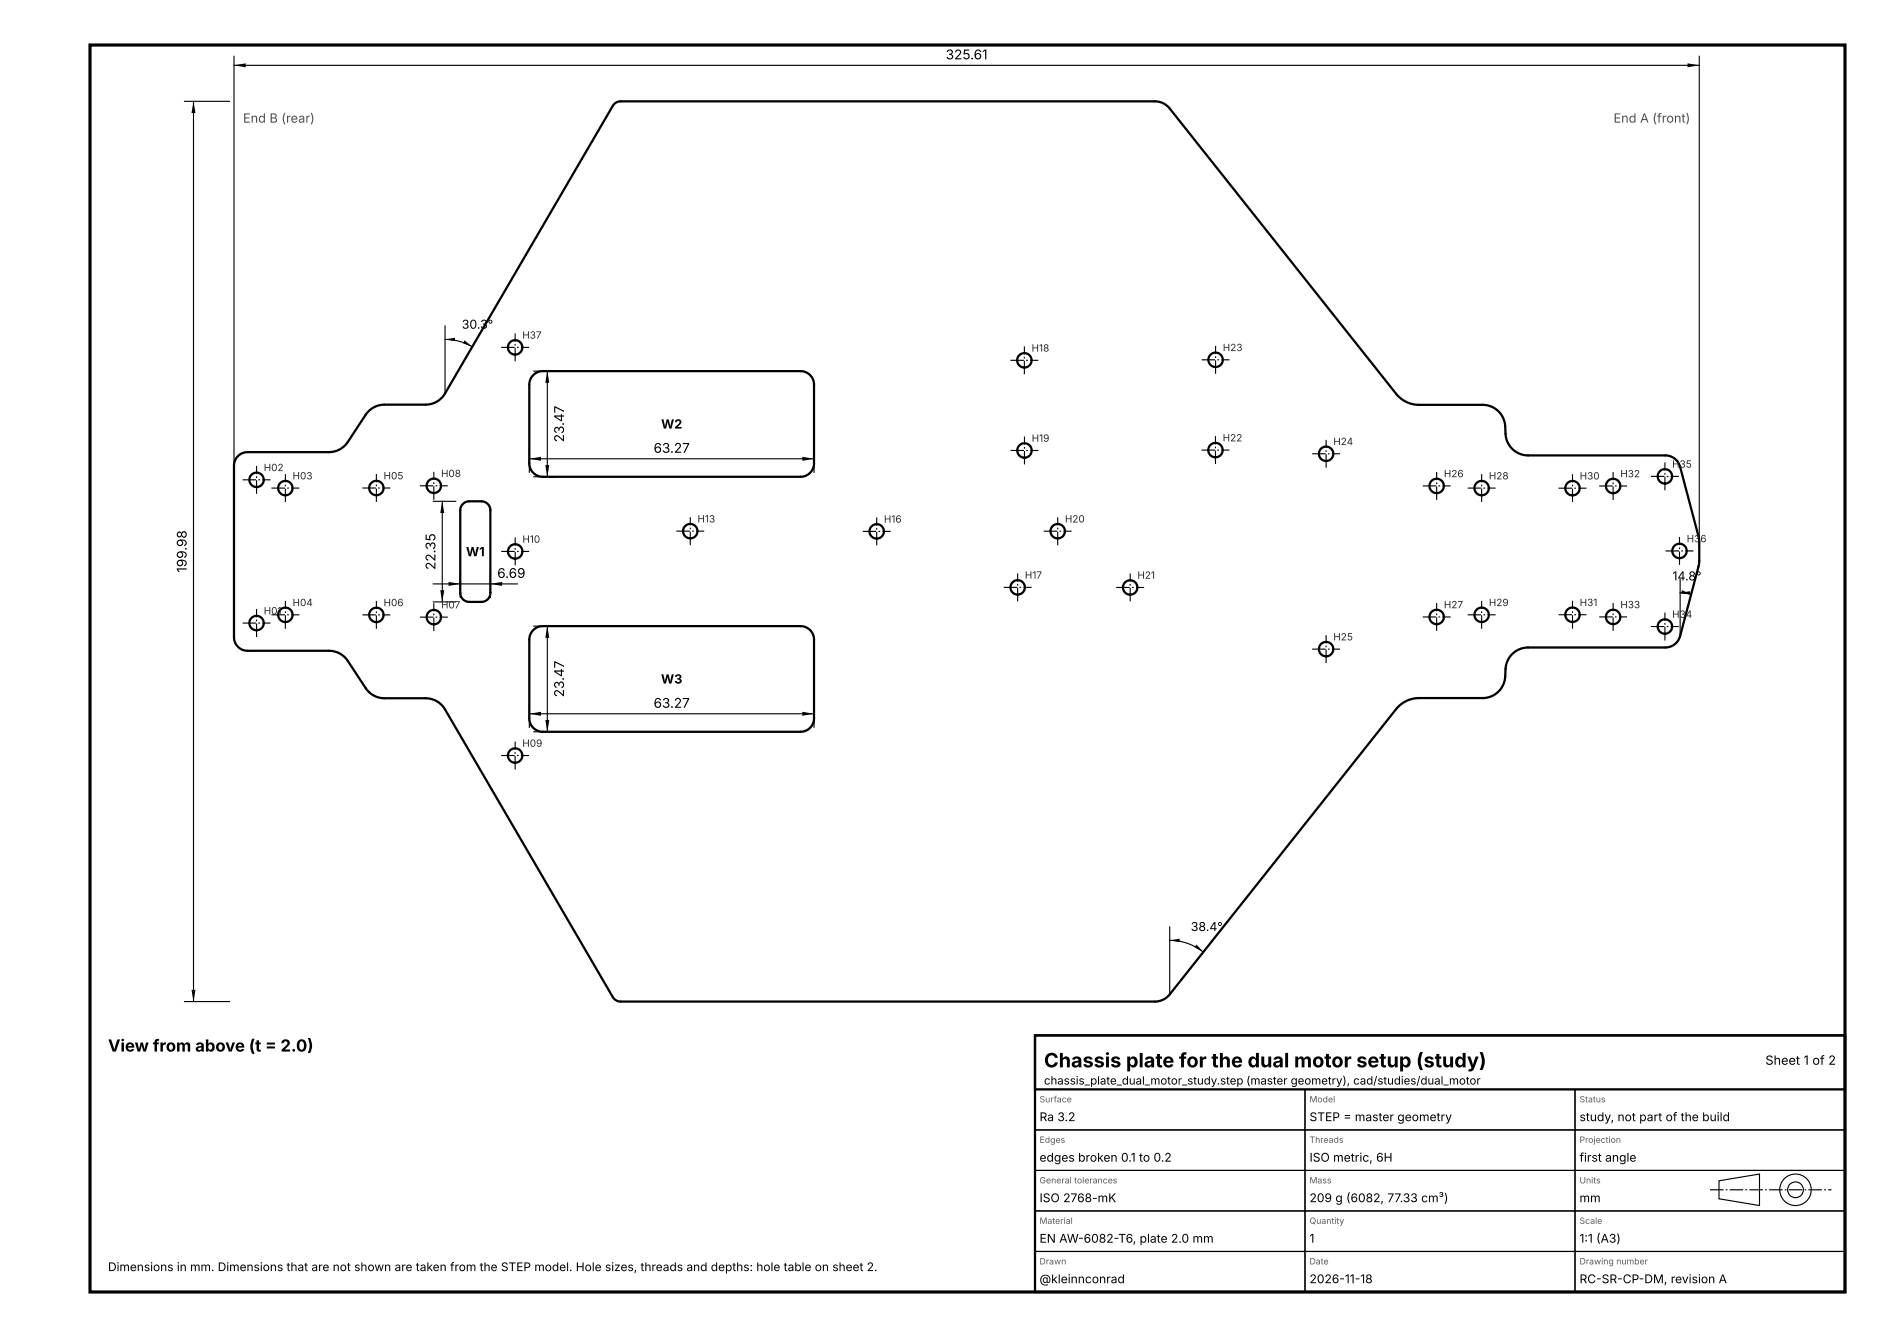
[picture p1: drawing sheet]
<svg xmlns="http://www.w3.org/2000/svg" width="420mm" height="297mm" viewBox="0 0 420 297" stroke-linecap="round" stroke-linejoin="round" font-family="sans-serif">
<g fill="none" stroke="#000" stroke-width=".5">
<path d="M118.5 83.3l1-.7 1.1-.2h57.3a3 3 0 0 1 3 3v17.5a3 3 0 0 1-3 3h-57.3a3 3 0 0 1-3-3v-17.6l.3-1.1zM52.9 101.3l.9-.6 1.1-.3h18.2l1.4-.2 1.3-.5 1-.9 4.6-6.9 .9-.9 .9-.6 1.9-.5h10.1l1.5-.5 1.3-.9 .9-1.1 37.3-63.9 .4-.5 .6-.4 .7-.1h118.9a4.2 4.2 0 0 1 3.1 1.6l50.3 63.4 1.4 1.2 1.6 .9 1.7 .3h14.7l1.9 .5 1.5 1 1.1 1.5 .3 1.4 .3 2.8 .6 1.7 1.4 1.5 1.8 .8 31.6 .1a3.4 3.4 0 0 1 3.3 2.5l4.1 15.8 .1 5.1-.2 1.2-4.1 15.6a3.4 3.4 0 0 1-3.2 2.4l-31.6 .1-1.8 .8-1.4 1.5-.6 1.7-.3 2.8-.3 1.4-1.1 1.5-1.5 1-1.9 .5h-14.7l-1.7 .3-1.6 .9-1.4 1.2-50.3 63.4a4.2 4.2 0 0 1-3.3 1.6h-118.7l-.7-.1-.6-.4-.4-.5-37.3-63.9-.9-1.1-1.3-.9-1.5-.5h-10.1l-1.9-.5-.9-.6-.9-.9-4.6-6.9-1-.9-1.3-.5-1.4-.2h-18.1a3 3 0 0 1-3-3v-38.2l.3-1.2zM102.8 112l1.2-.6h3a2 2 0 0 1 2 2v18.3a2 2 0 0 1-2 2h-2.7a2 2 0 0 1-2-2v-18.3l.1-.8zM118.5 140l1-.7 1.1-.2h57.3a3 3 0 0 1 3 3v17.5a3 3 0 0 1-3 3h-57.3a3 3 0 0 1-3-3v-17.7l.3-1zM230 230h180v12h-180zM230 230h180v57h-180z"/>
<circle cx="114.5" cy="77.2" r="1.6"/>
<circle cx="270.1" cy="79.9" r="1.6"/>
<circle cx="227.6" cy="80" r="1.6"/>
<circle cx="270.1" cy="100" r="1.6"/>
<circle cx="57" cy="106.6" r="1.6"/>
<circle cx="63.4" cy="108.4" r="1.6"/>
<circle cx="83.6" cy="108.4" r="1.6"/>
<circle cx="96.4" cy="107.9" r="1.6"/>
<circle cx="153.4" cy="118" r="1.6"/>
<circle cx="194.8" cy="118" r="1.6"/>
<circle cx="227.7" cy="100.1" r="1.6"/>
<circle cx="235" cy="118" r="1.6"/>
<circle cx="294.7" cy="100.8" r="1.6"/>
<circle cx="319.3" cy="107.9" r="1.6"/>
<circle cx="329.3" cy="108.4" r="1.6"/>
<circle cx="349.4" cy="108.4" r="1.6"/>
<circle cx="358.5" cy="108" r="1.6"/>
<circle cx="370" cy="105.8" r="1.6"/>
<circle cx="57" cy="138.4" r="1.6"/>
<circle cx="63.4" cy="136.6" r="1.6"/>
<circle cx="83.6" cy="136.6" r="1.6"/>
<circle cx="96.4" cy="137.1" r="1.6"/>
<circle cx="114.5" cy="122.5" r="1.6"/>
<circle cx="226.1" cy="130.5" r="1.6"/>
<circle cx="251.2" cy="130.5" r="1.6"/>
<circle cx="319.3" cy="137.1" r="1.6"/>
<circle cx="329.3" cy="136.6" r="1.6"/>
<circle cx="349.4" cy="136.6" r="1.6"/>
<circle cx="358.5" cy="137" r="1.6"/>
<circle cx="370" cy="139.2" r="1.6"/>
<circle cx="373.2" cy="122.4" r="1.6"/>
<circle cx="294.7" cy="144.2" r="1.6"/>
<circle cx="114.5" cy="167.8" r="1.6"/>
</g>
<g fill="none" stroke="#000" stroke-width=".25" stroke-dasharray="3 .5 .4 .5" stroke-linecap="butt">
<path d="M111.4 77.2h6.2M267 79.9h6.2M114.5 80.3v-6.2M224.5 80h6.2M227.6 83.1v-6.2M267 100h6.2M270.1 83v-6.2M53.9 106.6h6.2M57 109.7v-6.2M60.3 108.4h6.2M63.4 111.5v-6.2M80.5 108.4h6.2"/>
<path d="M83.6 111.5v-6.2M93.3 107.9h6.2M96.4 111v-6.2M150.3 118h6.2M191.7 118h6.2M224.6 100.1h6.2M227.7 103.2v-6.2M231.9 118h6.2M270.1 103.1v-6.2M291.6 100.8h6.2M294.7 103.9v-6.2M316.2 107.9h6.2"/>
<path d="M319.3 111v-6.2M326.2 108.4h6.2M329.3 111.5v-6.2M346.3 108.4h6.2M349.4 111.5v-6.2M355.4 108h6.2M358.5 111.1v-6.2M366.9 105.8h6.2M370 108.9v-6.2M53.9 138.4h6.2M60.3 136.6h6.2M63.4 139.7v-6.2"/>
<path d="M80.5 136.6h6.2M83.6 139.7v-6.2M93.3 137.1h6.2M111.4 122.5h6.2M114.5 125.6v-6.2M153.4 121.1v-6.2M194.8 121.1v-6.2M223 130.5h6.2M226.1 133.6v-6.2M235 121.1v-6.2M248.1 130.5h6.2M251.2 133.6v-6.2"/>
<path d="M316.2 137.1h6.2M326.2 136.6h6.2M329.3 139.7v-6.2M346.3 136.6h6.2M349.4 139.7v-6.2M355.4 137h6.2M366.9 139.2h6.2M370.1 122.4h6.2M373.2 125.5v-6.2M57 141.5v-6.2M96.4 140.2v-6.2M291.6 144.2h6.2"/>
<path d="M294.7 147.3v-6.2M319.3 140.2v-6.2M358.5 140.1v-6.2M370 142.3v-6.2M111.4 167.8h6.2M114.5 170.9v-6.2M380 264.3h27"/>
</g>
<g fill="none" stroke="#000" stroke-width=".25">
<path d="M52 12.5v109M52 14.5h325.6M377.6 12.5v109M41 22.5h10M43 22.5v200M98.9 75.4l3.2 .4 2.8 1.2M98.9 72.4v15M117.6 99.9v5M118.6 82.4h5M121.6 82.4v23.5M180.9 99.9v5M96.3 111.4h5"/>
<path d="M98.3 111.4v22.3M117.6 101.9h63.3M118.6 105.9h5M96.3 129.7h18.7M96.3 133.7h5M102.3 127.7v5M109 127.7v5M118.6 139.1h5M121.6 139.1v23.5M373.4 131.7l2.4 .3M373.4 128.7v12.6M117.6 156.6v5"/>
<path d="M117.6 158.6h63.3M180.9 156.6v5M118.6 162.6h5M259.9 208.9l2.1 .2 1.8 .4 1.9 .9 1.7 1.1M259.9 205.9v15M41 222.5h10M230 251h60v9h-60zM230 242h60v9h-60zM290 251h60v9h-60zM290 242h60v9h-60zM350 251h60v9h-60zM350 242h60v9h-60z"/>
<path d="M230 278h60v9h-60zM230 269h60v9h-60zM230 260h60v9h-60zM290 278h60v9h-60zM290 269h60v9h-60zM290 260h60v9h-60zM350 278h60v9h-60zM350 269h60v9h-60zM350 260h60v9h-60zM382 262.3l9-1.5v7l-9-1.5z"/>
<circle cx="399" cy="264.3" r="1.75"/>
<circle cx="399" cy="264.3" r="3.5"/>
</g>
<g fill="#000">
<path d="M52 14.5l2.6-.4v.9zM375 14.1l2.6 .4-2.6 .5zM43 22.5l.4 2.6h-.8zM98.9 75.4l2.2-.4v.8zM103.2 75.6l1.7 1.4-2-.8zM121.6 82.4l.5 2.6h-.9zM98.3 111.4l.4 2.6h-.9zM117.6 101.9l2.6-.4v.9zM121.2 103.3h.9l-.5 2.6zM178.3 101.5l2.6 .4-2.6 .5zM97.8 131.1h.9l-.4 2.6zM99.7 129.3l2.6 .4-2.6 .5z"/>
<path d="M109 129.7l2.6-.4v.9zM121.6 139.1l.5 2.6h-.9zM373.4 131.7l2.2-.4v.8zM373.8 131.1l2 .9-2.2-.2zM117.6 158.6l2.6-.5v.9zM178.3 158.1l2.6 .5-2.6 .4zM121.2 160h.9l-.5 2.6zM259.9 208.9l2.2-.4v.8zM265.9 209.8l1.5 1.7-2-1.1zM42.6 219.9h.8l-.4 2.6z"/>
</g>
<path d="M20 10h390v277h-390z" fill="none" stroke="#000" stroke-width=".7" stroke-linecap="butt"/>
<text font-size="4.4" x="232" y="237.1">Chassis plate for the dual motor setup (study)</text>
<text font-size="3.7" x="24" y="233.6">View from above (t = 2.0)</text>
<g font-size="3">
<text x="210.2" y="13.2">325.61</text>
<text x="125.3" y="98.2" transform="rotate(-90 125.3 98.2)">23.47</text>
<text x="145.2" y="100.6">63.27</text>
<text x="41.5" y="127.2" transform="rotate(-90 41.5 127.2)">199.98</text>
<text x="96.8" y="126.6" transform="rotate(-90 96.8 126.6)">22.35</text>
<text x="110.5" y="128.4">6.69</text>
<text x="125.3" y="154.9" transform="rotate(-90 125.3 154.9)">23.47</text>
<text x="145.2" y="157.2">63.27</text>
</g>
<g font-size="2.8" fill="#4d4d4d">
<text x="54" y="27.2">End B (rear)</text>
<text x="358.6" y="27.2">End A (front)</text>
</g>
<g font-size="2.8">
<text x="102.6" y="73">30.3°</text>
<text x="146.9" y="95.2">W2</text>
<text x="103.6" y="123.6">W1</text>
<text x="371.7" y="128.9">14.8°</text>
<text x="146.9" y="151.8">W3</text>
<text x="264.6" y="206.8">38.4°</text>
<text x="392.3" y="236.5">Sheet 1 of 2</text>
</g>
<g font-size="2.7">
<text x="231" y="249.1">Ra 3.2</text>
<text x="291" y="249.1">STEP = master geometry</text>
<text x="351" y="249.1">study, not part of the build</text>
<text x="231" y="258.1">edges broken 0.1 to 0.2</text>
<text x="291" y="258.1">ISO metric, 6H</text>
<text x="351" y="258.1">first angle</text>
<text x="231" y="267.1">ISO 2768-mK</text>
<text x="291" y="267.1">209 g (6082, 77.33 cm³)</text>
<text x="351" y="267.1">mm</text>
<text x="231" y="276.1">EN AW-6082-T6, plate 2.0 mm</text>
<text x="291" y="276.1">1</text>
<text x="351" y="276.1">1:1 (A3)</text>
<text x="231" y="285.1">@kleinnconrad</text>
<text x="291" y="285.1">2026-11-18</text>
<text x="351" y="285.1">RC-SR-CP-DM, revision A</text>
</g>
<text font-size="2.6" x="24" y="282.4">Dimensions in mm. Dimensions that are not shown are taken from the STEP model. Hole sizes, threads and depths: hole table on sheet 2.</text>
<text font-size="2.5" x="232" y="240.9">chassis_plate_dual_motor_study.step (master geometry), cad/studies/dual_motor</text>
<g font-size="2.2" fill="#262626">
<text x="116.1" y="75.2">H37</text>
<text x="271.7" y="78">H23</text>
<text x="229.2" y="78.1">H18</text>
<text x="229.3" y="98.1">H19</text>
<text x="271.7" y="98">H22</text>
<text x="296.3" y="98.9">H24</text>
<text x="58.6" y="104.7">H02</text>
<text x="65" y="106.5">H03</text>
<text x="85.2" y="106.5">H05</text>
<text x="98" y="106">H08</text>
<text x="320.9" y="106">H26</text>
<text x="330.9" y="106.5">H28</text>
<text x="351" y="106.5">H30</text>
<text x="360.1" y="106">H32</text>
<text x="371.6" y="103.9">H35</text>
<text x="155" y="116.1">H13</text>
<text x="196.4" y="116.1">H16</text>
<text x="236.6" y="116.1">H20</text>
<text x="116.1" y="120.6">H10</text>
<text x="374.8" y="120.4">H36</text>
<text x="227.7" y="128.5">H17</text>
<text x="252.8" y="128.6">H21</text>
<text x="58.6" y="136.5">H01</text>
<text x="65" y="134.6">H04</text>
<text x="85.2" y="134.7">H06</text>
<text x="98" y="135.1">H07</text>
<text x="320.9" y="135.1">H27</text>
<text x="330.9" y="134.6">H29</text>
<text x="351" y="134.6">H31</text>
<text x="360.1" y="135.1">H33</text>
<text x="371.6" y="137.2">H34</text>
<text x="296.3" y="142.3">H25</text>
<text x="116.1" y="165.9">H09</text>
</g>
<g font-size="1.9" fill="#595959">
<text x="231" y="244.9">Surface</text>
<text x="291" y="244.9">Model</text>
<text x="351" y="244.9">Status</text>
<text x="231" y="253.9">Edges</text>
<text x="291" y="253.9">Threads</text>
<text x="351" y="253.9">Projection</text>
<text x="231" y="262.9">General tolerances</text>
<text x="291" y="262.9">Mass</text>
<text x="351" y="262.9">Units</text>
<text x="231" y="271.9">Material</text>
<text x="291" y="271.9">Quantity</text>
<text x="351" y="271.9">Scale</text>
<text x="231" y="280.9">Drawn</text>
<text x="291" y="280.9">Date</text>
<text x="351" y="280.9">Drawing number</text>
</g>
</svg>
